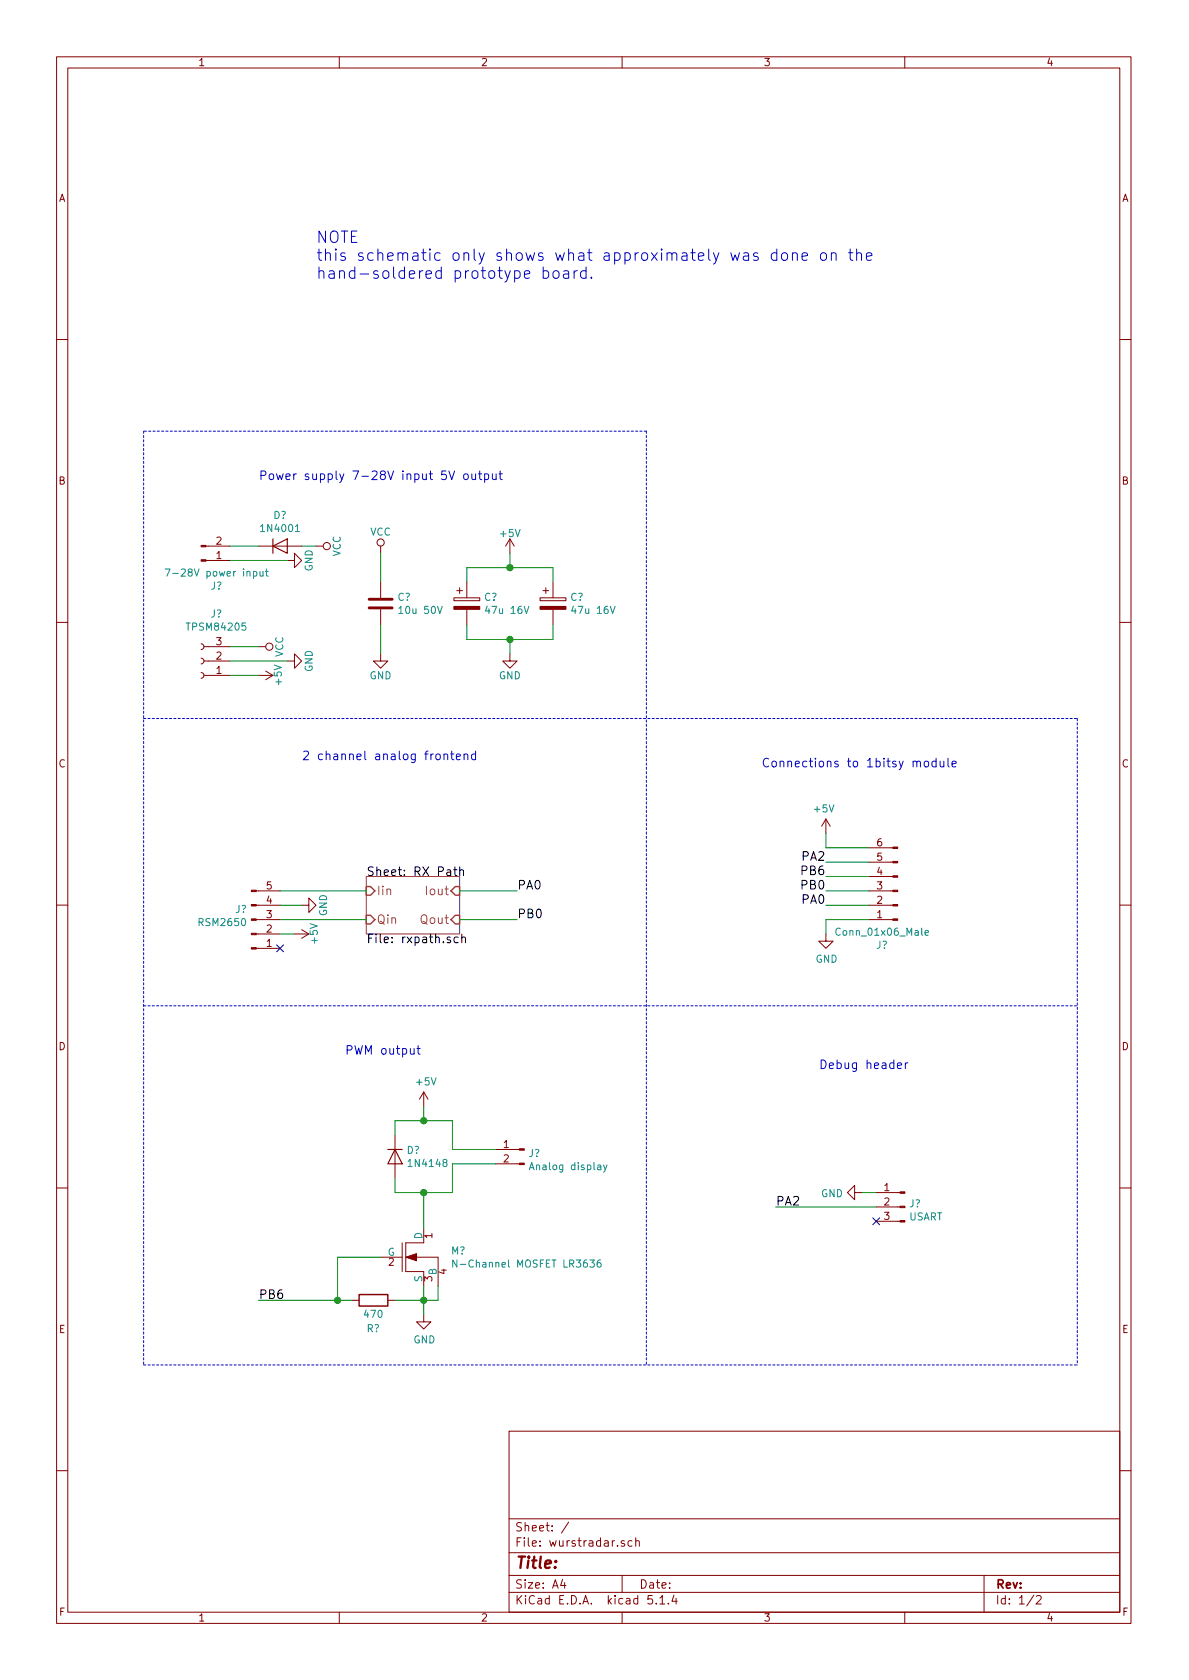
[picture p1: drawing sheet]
EESchema Schematic File Version 4
LIBS:wurstradar-cache
EELAYER 30 0
EELAYER END
$Descr A4 8268 11693 portrait
encoding utf-8
Sheet 1 2
Title ""
Date ""
Rev ""
Comp ""
Comment1 ""
Comment2 ""
Comment3 ""
Comment4 ""
$EndDescr
$Sheet
S 2550 6100 650  400 
U 5A8CB6E2
F0 "RX Path" 60
F1 "rxpath.sch" 60
F2 "Iin" I L 2550 6200 60 
F3 "Qin" I L 2550 6400 60 
F4 "Iout" I R 3200 6200 60 
F5 "Qout" I R 3200 6400 60 
$EndSheet
NoConn ~ 1950 6600
$Comp
L power:+5V #PWR?
U 1 1
P 2050 6500
F 0 "#PWR?" H 2050 6350 50  0001 C CNN
F 1 "+5V" H 2050 6640 50  0000 C CNN
F 2 "" H 2050 6500 50  0001 C CNN
F 3 "" H 2050 6500 50  0001 C CNN
	1    2050 6500
	0    1    1    0   
$EndComp
Wire Wire Line
	2050 6500 1950 6500
$Comp
L power:GND #PWR?
U 1 1
P 2100 6300
F 0 "#PWR?" H 2100 6050 50  0001 C CNN
F 1 "GND" H 2100 6150 50  0000 C CNN
F 2 "" H 2100 6300 50  0001 C CNN
F 3 "" H 2100 6300 50  0001 C CNN
	1    2100 6300
	0    -1   -1   0   
$EndComp
Wire Wire Line
	2100 6300 1950 6300
Wire Wire Line
	1950 6400 2550 6400
Wire Wire Line
	1950 6200 2550 6200
$Comp
L power:GND #PWR?
U 1 1
P 2000 4600
F 0 "#PWR?" H 2000 4350 50  0001 C CNN
F 1 "GND" H 2000 4450 50  0000 C CNN
F 2 "" H 2000 4600 50  0001 C CNN
F 3 "" H 2000 4600 50  0001 C CNN
	1    2000 4600
	0    -1   -1   0   
$EndComp
Wire Wire Line
	1600 4600 2000 4600
$Comp
L power:+5V #PWR?
U 1 1
P 1800 4700
F 0 "#PWR?" H 1800 4550 50  0001 C CNN
F 1 "+5V" H 1800 4840 50  0000 C CNN
F 2 "" H 1800 4700 50  0001 C CNN
F 3 "" H 1800 4700 50  0001 C CNN
	1    1800 4700
	0    1    1    0   
$EndComp
Wire Wire Line
	1800 4700 1600 4700
$Comp
L power:GND #PWR?
U 1 1
P 2000 3900
F 0 "#PWR?" H 2000 3650 50  0001 C CNN
F 1 "GND" H 2000 3750 50  0000 C CNN
F 2 "" H 2000 3900 50  0001 C CNN
F 3 "" H 2000 3900 50  0001 C CNN
	1    2000 3900
	0    -1   -1   0   
$EndComp
$Comp
L power:VCC #PWR?
U 1 1
P 2200 3800
F 0 "#PWR?" H 2200 3650 50  0001 C CNN
F 1 "VCC" H 2200 3950 50  0000 C CNN
F 2 "" H 2200 3800 50  0001 C CNN
F 3 "" H 2200 3800 50  0001 C CNN
	1    2200 3800
	0    1    1    0   
$EndComp
Wire Wire Line
	2200 3800 2100 3800
Wire Wire Line
	1600 3900 2000 3900
$Comp
L power:VCC #PWR?
U 1 1
P 1800 4500
F 0 "#PWR?" H 1800 4350 50  0001 C CNN
F 1 "VCC" H 1800 4650 50  0000 C CNN
F 2 "" H 1800 4500 50  0001 C CNN
F 3 "" H 1800 4500 50  0001 C CNN
	1    1800 4500
	0    1    1    0   
$EndComp
Wire Wire Line
	1800 4500 1600 4500
Wire Wire Line
	3850 3950 3850 4050
Wire Wire Line
	3250 3950 3550 3950
Wire Wire Line
	3250 4450 3550 4450
Wire Wire Line
	3850 4450 3850 4350
Wire Wire Line
	2650 4050 2650 3850
Wire Wire Line
	2650 4350 2650 4550
$Comp
L power:GND #PWR?
U 1 1
P 2650 4550
F 0 "#PWR?" H 2650 4300 50  0001 C CNN
F 1 "GND" H 2650 4400 50  0000 C CNN
F 2 "" H 2650 4550 50  0001 C CNN
F 3 "" H 2650 4550 50  0001 C CNN
	1    2650 4550
	1    0    0    -1  
$EndComp
$Comp
L power:GND #PWR?
U 1 1
P 3550 4550
F 0 "#PWR?" H 3550 4300 50  0001 C CNN
F 1 "GND" H 3550 4400 50  0000 C CNN
F 2 "" H 3550 4550 50  0001 C CNN
F 3 "" H 3550 4550 50  0001 C CNN
	1    3550 4550
	1    0    0    -1  
$EndComp
$Comp
L power:VCC #PWR?
U 1 1
P 2650 3850
F 0 "#PWR?" H 2650 3700 50  0001 C CNN
F 1 "VCC" H 2650 4000 50  0000 C CNN
F 2 "" H 2650 3850 50  0001 C CNN
F 3 "" H 2650 3850 50  0001 C CNN
	1    2650 3850
	1    0    0    -1  
$EndComp
$Comp
L power:+5V #PWR?
U 1 1
P 3550 3850
F 0 "#PWR?" H 3550 3700 50  0001 C CNN
F 1 "+5V" H 3550 3990 50  0000 C CNN
F 2 "" H 3550 3850 50  0001 C CNN
F 3 "" H 3550 3850 50  0001 C CNN
	1    3550 3850
	1    0    0    -1  
$EndComp
Wire Wire Line
	3200 6200 3600 6200
Wire Wire Line
	3200 6400 3600 6400
Wire Wire Line
	3550 4550 3550 4450
Connection ~ 3550 4450
Wire Wire Line
	3550 3950 3550 3850
Connection ~ 3550 3950
Wire Wire Line
	3250 3950 3250 4050
Wire Wire Line
	3250 4450 3250 4350
Wire Wire Line
	3150 7800 3150 8000
Wire Wire Line
	2750 7800 2950 7800
Wire Wire Line
	2750 7800 2750 7900
Wire Wire Line
	3150 8300 3150 8100
Wire Wire Line
	2750 8300 2950 8300
Wire Wire Line
	2750 8300 2750 8200
$Comp
L power:+5V #PWR?
U 1 1
P 2950 7700
F 0 "#PWR?" H 2950 7550 50  0001 C CNN
F 1 "+5V" H 2965 7873 50  0000 C CNN
F 2 "" H 2950 7700 50  0001 C CNN
F 3 "" H 2950 7700 50  0001 C CNN
	1    2950 7700
	1    0    0    -1  
$EndComp
Wire Wire Line
	2950 7700 2950 7800
Connection ~ 2950 7800
Wire Wire Line
	2950 8300 2950 8550
Connection ~ 2950 8300
$Comp
L power:GND #PWR?
U 1 1
P 2950 9150
F 0 "#PWR?" H 2950 8900 50  0001 C CNN
F 1 "GND" H 2955 8977 50  0000 C CNN
F 2 "" H 2950 9150 50  0001 C CNN
F 3 "" H 2950 9150 50  0001 C CNN
	1    2950 9150
	1    0    0    -1  
$EndComp
Wire Wire Line
	2950 8950 2950 9050
Wire Wire Line
	2950 9050 2750 9050
Connection ~ 2950 9050
Wire Wire Line
	1800 9050 2350 9050
Connection ~ 2350 9050
Wire Wire Line
	1800 3800 1600 3800
Wire Wire Line
	3150 8100 3450 8100
Wire Wire Line
	3150 8000 3450 8000
$Comp
L power:GND #PWR?
U 1 1
P 6000 8300
F 0 "#PWR?" H 6000 8050 50  0001 C CNN
F 1 "GND" V 6005 8172 50  0000 R CNN
F 2 "" H 6000 8300 50  0001 C CNN
F 3 "" H 6000 8300 50  0001 C CNN
	1    6000 8300
	0    1    1    0   
$EndComp
Wire Wire Line
	6000 8300 6100 8300
Wire Wire Line
	6100 8400 5400 8400
NoConn ~ 6100 8500
Wire Wire Line
	3550 4450 3850 4450
Wire Wire Line
	3550 3950 3850 3950
Wire Wire Line
	2950 7800 3150 7800
Wire Wire Line
	2950 8300 3150 8300
Wire Wire Line
	2950 9050 2950 9150
Wire Wire Line
	2350 9050 2450 9050
Text Label 5400 8400 0    60   ~ 0
PA2
Text Label 3600 6200 0    60   ~ 0
PA0
Text Label 3600 6400 0    60   ~ 0
PB0
Text Label 1800 9050 0    60   ~ 0
PB6
$Comp
L Connector:Conn_01x06_Male J?
U 1 1
P 6250 6200
F 0 "J?" H 6358 6581 50  0000 C CNN
F 1 "Conn_01x06_Male" H 6358 6490 50  0000 C CNN
F 2 "" H 6250 6200 50  0001 C CNN
F 3 "~" H 6250 6200 50  0001 C CNN
	1    6250 6200
	-1   0    0    1   
$EndComp
$Comp
L power:+5V #PWR?
U 1 1
P 5750 5800
F 0 "#PWR?" H 5750 5650 50  0001 C CNN
F 1 "+5V" H 5765 5973 50  0000 C CNN
F 2 "" H 5750 5800 50  0001 C CNN
F 3 "" H 5750 5800 50  0001 C CNN
	1    5750 5800
	-1   0    0    -1  
$EndComp
Wire Wire Line
	6050 5900 5750 5900
Wire Wire Line
	5750 5900 5750 5800
Wire Wire Line
	6050 6400 5750 6400
Wire Wire Line
	5750 6400 5750 6500
$Comp
L power:GND #PWR?
U 1 1
P 5750 6500
F 0 "#PWR?" H 5750 6250 50  0001 C CNN
F 1 "GND" H 5755 6327 50  0000 C CNN
F 2 "" H 5750 6500 50  0001 C CNN
F 3 "" H 5750 6500 50  0001 C CNN
	1    5750 6500
	1    0    0    -1  
$EndComp
Wire Wire Line
	6050 6300 5750 6300
Wire Wire Line
	6050 6200 5750 6200
Wire Wire Line
	6050 6100 5750 6100
Wire Wire Line
	6050 6000 5750 6000
Text Label 5750 6300 2    60   ~ 0
PA0
Text Label 5750 6200 2    60   ~ 0
PB0
Text Label 5750 6000 2    60   ~ 0
PA2
Text Label 5750 6100 2    60   ~ 0
PB6
Text Notes 2100 5300 0    60   ~ 0
2 channel analog frontend
Text Notes 1800 3350 0    60   ~ 0
Power supply 7-28V input 5V output
Text Notes 5700 7450 0    60   ~ 0
Debug header
Text Notes 2400 7350 0    60   ~ 0
PWM output
Text Notes 5300 5350 0    60   ~ 0
Connections to 1bitsy module
Wire Notes Line
	4500 3000 1000 3000
Wire Notes Line
	1000 3000 1000 9500
Wire Notes Line
	4500 3000 4500 9500
Wire Notes Line
	1000 5000 7500 5000
Wire Notes Line
	1000 7000 7500 7000
Wire Notes Line
	1000 9500 7500 9500
Wire Notes Line
	7500 5000 7500 9500
Text Notes 2200 1950 0    79   ~ 0
NOTE\nthis schematic only shows what approximately was done on the\nhand-soldered prototype board.\n
$Comp
L Device:C C?
U 1 1
P 2650 4200
F 0 "C?" H 2765 4246 50  0000 L CNN
F 1 "10u 50V" H 2765 4155 50  0000 L CNN
F 2 "" H 2688 4050 50  0001 C CNN
F 3 "~" H 2650 4200 50  0001 C CNN
	1    2650 4200
	1    0    0    -1  
$EndComp
$Comp
L Device:CP C?
U 1 1
P 3250 4200
F 0 "C?" H 3368 4246 50  0000 L CNN
F 1 "47u 16V" H 3368 4155 50  0000 L CNN
F 2 "" H 3288 4050 50  0001 C CNN
F 3 "~" H 3250 4200 50  0001 C CNN
	1    3250 4200
	1    0    0    -1  
$EndComp
$Comp
L Device:CP C?
U 1 1
P 3850 4200
F 0 "C?" H 3968 4246 50  0000 L CNN
F 1 "47u 16V" H 3968 4155 50  0000 L CNN
F 2 "" H 3888 4050 50  0001 C CNN
F 3 "~" H 3850 4200 50  0001 C CNN
	1    3850 4200
	1    0    0    -1  
$EndComp
$Comp
L Device:R R?
U 1 1
P 2600 9050
F 0 "R?" V 2400 9050 50  0000 C CNN
F 1 "470" V 2500 9050 50  0000 C CNN
F 2 "" V 2530 9050 50  0001 C CNN
F 3 "~" H 2600 9050 50  0001 C CNN
	1    2600 9050
	0    -1   -1   0   
$EndComp
$Comp
L Device:D D?
U 1 1
P 2750 8050
F 0 "D?" V 2704 8129 50  0000 L CNN
F 1 "1N4148" V 2795 8129 50  0000 L CNN
F 2 "" H 2750 8050 50  0001 C CNN
F 3 "~" H 2750 8050 50  0001 C CNN
	1    2750 8050
	0    1    1    0   
$EndComp
$Comp
L Connector:Conn_01x02_Male J?
U 1 1
P 1400 3900
F 0 "J?" H 1508 4081 50  0000 C CNN
F 1 "7-28V power input" H 1508 3990 50  0000 C CNN
F 2 "" H 1400 3900 50  0001 C CNN
F 3 "~" H 1400 3900 50  0001 C CNN
	1    1400 3900
	1    0    0    1   
$EndComp
$Comp
L Connector:Conn_01x03_Female J?
U 1 1
P 1400 4600
F 0 "J?" H 1292 4275 50  0000 C CNN
F 1 "TPSM84205" H 1292 4366 50  0000 C CNN
F 2 "" H 1400 4600 50  0001 C CNN
F 3 "~" H 1400 4600 50  0001 C CNN
	1    1400 4600
	-1   0    0    1   
$EndComp
$Comp
L Connector:Conn_01x05_Male J?
U 1 1
P 1750 6400
F 0 "J?" H 1723 6332 50  0000 R CNN
F 1 "RSM2650" H 1723 6423 50  0000 R CNN
F 2 "" H 1750 6400 50  0001 C CNN
F 3 "~" H 1750 6400 50  0001 C CNN
	1    1750 6400
	1    0    0    1   
$EndComp
$Comp
L Connector:Conn_01x02_Male J?
U 1 1
P 3650 8000
F 0 "J?" H 3622 7974 50  0000 R CNN
F 1 "Analog display" H 3622 7883 50  0000 R CNN
F 2 "" H 3650 8000 50  0001 C CNN
F 3 "~" H 3650 8000 50  0001 C CNN
	1    3650 8000
	-1   0    0    -1  
$EndComp
$Comp
L Connector:Conn_01x03_Male J?
U 1 1
P 6300 8400
F 0 "J?" H 6272 8424 50  0000 R CNN
F 1 "USART" H 6272 8333 50  0000 R CNN
F 2 "" H 6300 8400 50  0001 C CNN
F 3 "~" H 6300 8400 50  0001 C CNN
	1    6300 8400
	-1   0    0    -1  
$EndComp
$Comp
L Device:D D?
U 1 1
P 1950 3800
F 0 "D?" H 1950 4016 50  0000 C CNN
F 1 "1N4001" H 1950 3925 50  0000 C CNN
F 2 "" H 1950 3800 50  0001 C CNN
F 3 "~" H 1950 3800 50  0001 C CNN
	1    1950 3800
	1    0    0    -1  
$EndComp
Wire Wire Line
	2350 9050 2350 8750
Wire Wire Line
	2350 8750 2650 8750
$Comp
L pspice:MNMOS M?
U 1 1
P 2850 8750
F 0 "M?" H 3138 8796 50  0000 L CNN
F 1 "N-Channel MOSFET LR3636" H 3138 8705 50  0000 L CNN
F 2 "" H 2825 8750 50  0001 C CNN
F 3 "~" H 2825 8750 50  0001 C CNN
	1    2850 8750
	1    0    0    -1  
$EndComp
Wire Wire Line
	3050 8950 3050 9050
Wire Wire Line
	3050 9050 2950 9050
$EndSCHEMATC
